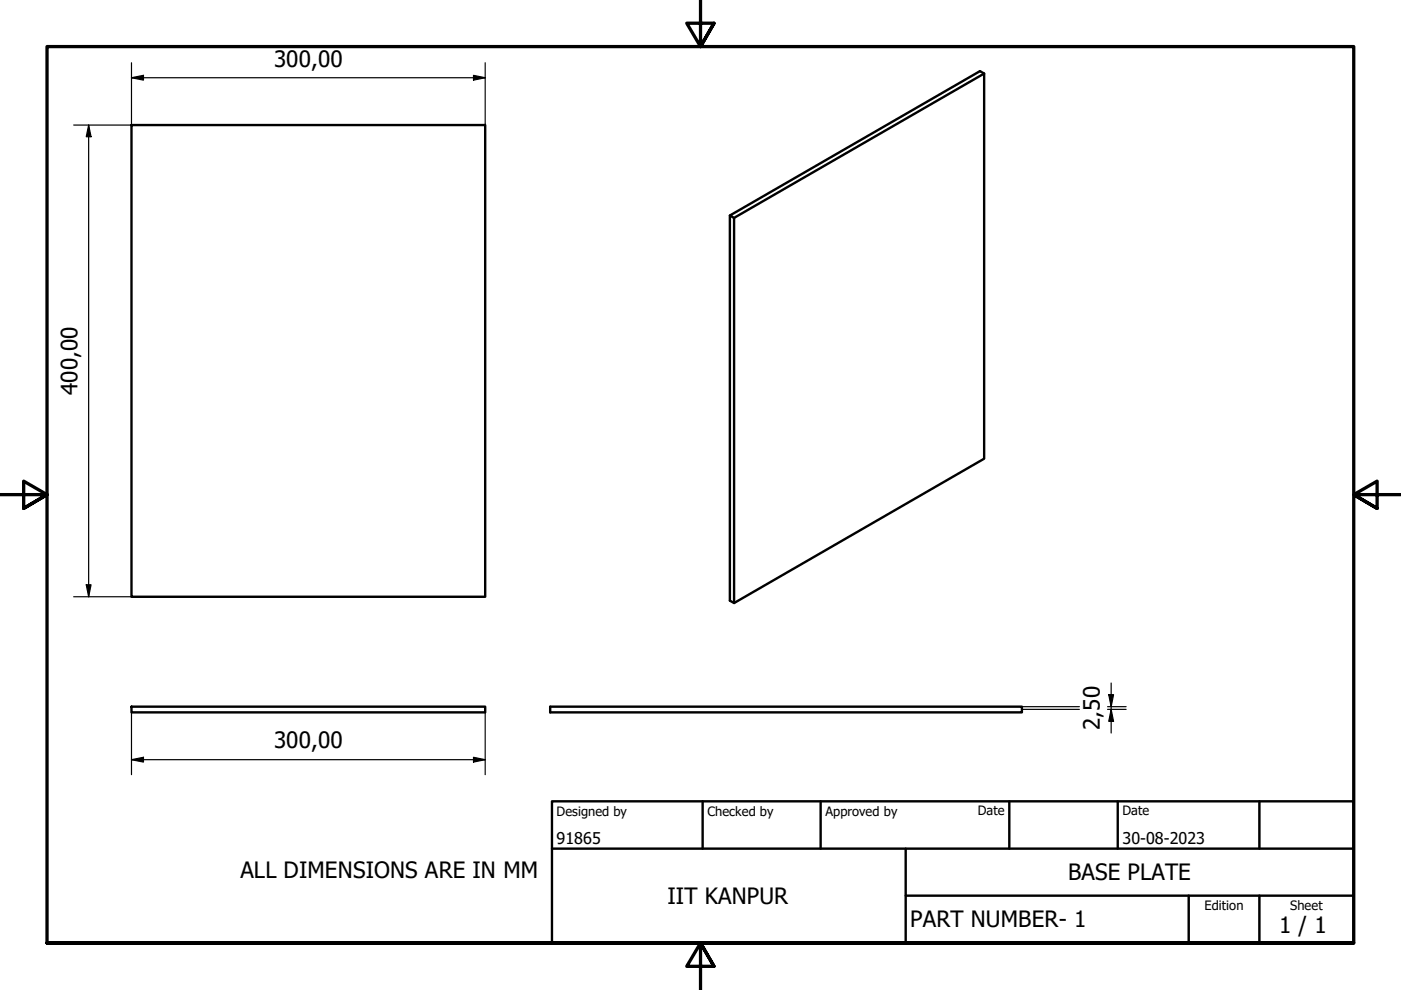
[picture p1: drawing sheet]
<svg xmlns="http://www.w3.org/2000/svg" width="297mm" height="210mm" viewBox="0 0 297 210" stroke-linecap="round" stroke-linejoin="round" font-family="sans-serif">
<!-- layer: Visible (ISO) -->
<path d="M208.7 15.6l-53.1 30.6M27.9 26.5h75v100h-75zM154.7 45.7v81.7l.9 .5 53.1-30.6v-81.7l-.9-.5-53.1 30.6 .9 .5v81.7M27.9 149.8h75v1.2h-75zM116.6 149.8h100.1v1.2h-100.1z" fill="none" stroke="#000" stroke-width=".51"/>
<!-- layer: Border (ISO) -->
<path d="M148.5 -.1v10l-2.9-5h5.8l-2.9 5 2.9-5M0 104.9h10l-5-2.9v5.8l5-2.9-5 2.9M297 104.9h-10l5-2.9v5.8l-5-2.9 5 2.9M10 199.9v-190h277v190h-277h277M151.4 204.9l-2.9-5 2.9 5h-5.8l2.9-5v10" fill="none" stroke="#000" stroke-width=".7"/>
<!-- layer: Title (ISO) -->
<path d="M117 169.9h170v30h-170zM117 179.9h170M149 169.9v10M174 169.9v10M192 179.9v20M214 169.9v10M237 169.9v10M267 169.9v10M192 189.9h95M252 189.9v10M267 189.9v10" fill="none" stroke="#000" stroke-width=".51"/>
<!-- layer: Dimension (ISO) -->
<g fill="none" stroke="#000" stroke-width=".25">
<path d="M27.9 16.5l2.5-.5v1zM27.9 16.5h75M27.9 13.3v13.2M100.4 16l2.5 .5-2.5 .5zM102.9 13.3v13.2h-87.3M18.8 26.5l.5 2.5h-1zM18.8 26.5v100M15.6 126.5h87.3M18.3 124h1l-.5 2.5zM27.9 151v13.2M102.9 151v13.2M216.7 150.4h12.2"/>
<path d="M216.7 149.8h12.2M234.8 150.4h4M234.8 149.8h4M235.1 147.3h1l-.5 2.5zM235.6 150.4l.5 2.5h-1zM235.6 144.8v10.6M27.9 161.1l2.5-.5v1zM27.9 161.1h75M100.4 160.6l2.5 .5-2.5 .5z"/>
</g>
<path d="M27.9 16.5l2.5-.5v1zM100.4 16l2.5 .5-2.5 .5zM18.8 26.5l.5 2.5h-1zM18.3 124h1l-.5 2.5zM235.1 147.3h1l-.5 2.5zM235.6 150.4l.5 2.5h-1zM27.9 161.1l2.5-.5v1zM100.4 160.6l2.5 .5-2.5 .5z" fill="#000"/>
<g font-size="4.8">
<text x="58.1" y="14.1">300,00</text>
<text x="16.4" y="83.8" transform="rotate(-90 16.4 83.8)">400,00</text>
<text x="233.2" y="154.8" transform="rotate(-90 233.2 154.8)">2,50</text>
<text x="58.1" y="158.7">300,00</text>
<text x="51" y="186.2">ALL DIMENSIONS ARE IN MM</text>
<text x="141.5" y="191.7">IIT KANPUR</text>
<text x="226.5" y="186.7">BASE PLATE</text>
<text x="193" y="196.6">PART NUMBER- 1</text>
<text x="271.2" y="197.8">1 / 1</text>
</g>
<g font-size="3.4">
<text x="118" y="178.9">91865</text>
<text x="238" y="178.9">30-08-2023</text>
</g>
<g font-size="2.7">
<text x="118" y="173">Designed by</text>
<text x="150" y="173">Checked by</text>
<text x="175" y="173">Approved by</text>
<text x="207.3" y="172.9">Date</text>
<text x="238" y="172.9">Date</text>
<text x="255.4" y="193">Edition</text>
<text x="273.6" y="193">Sheet</text>
</g>
</svg>
